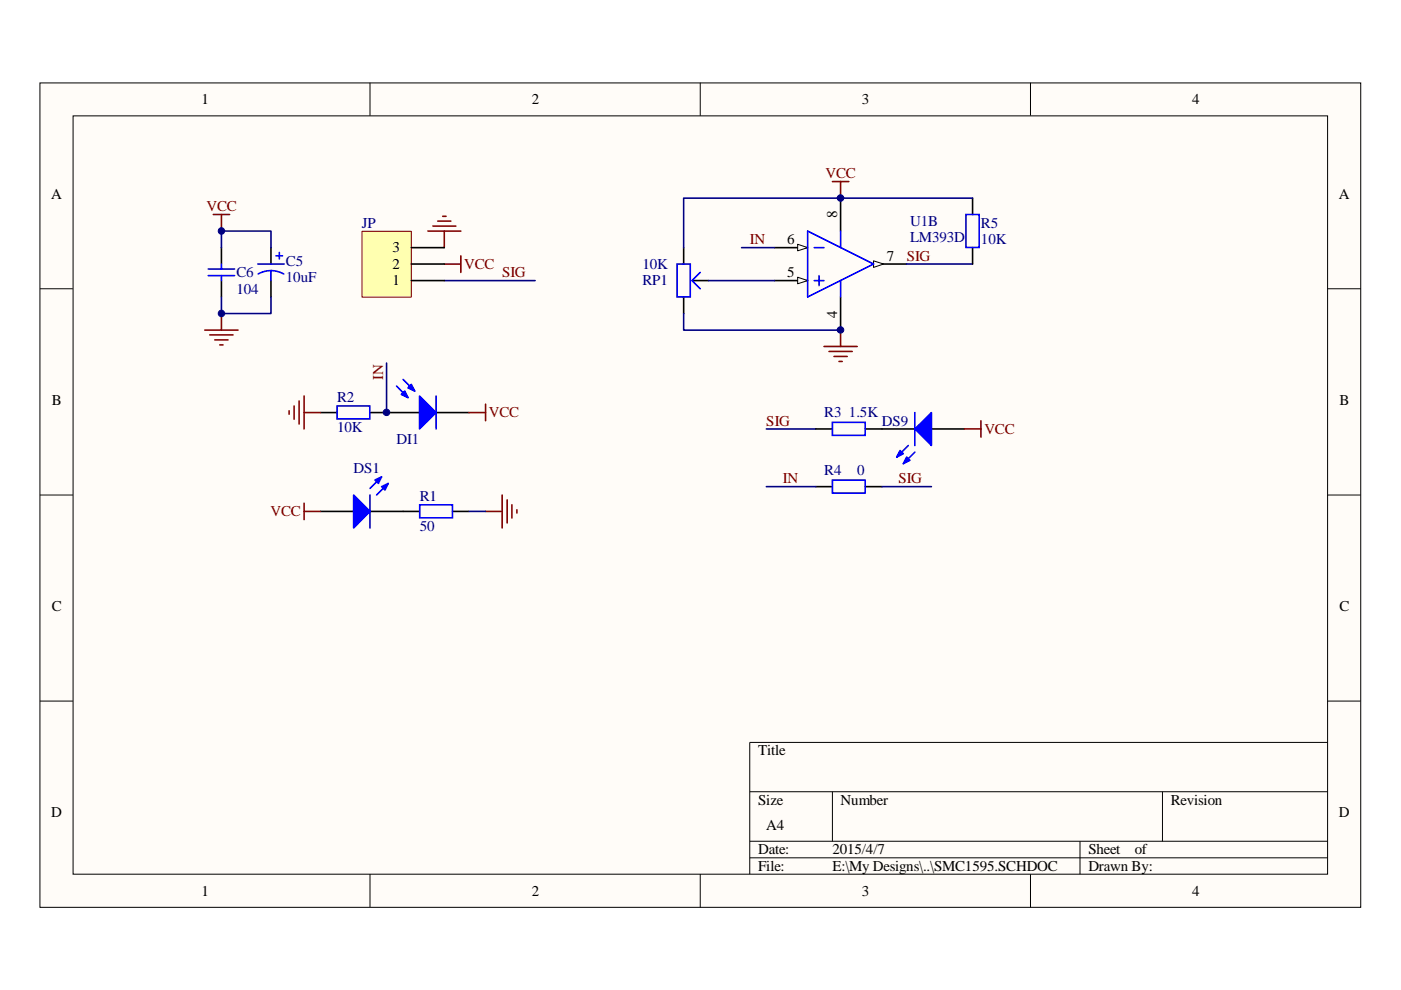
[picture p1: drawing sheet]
<svg xmlns="http://www.w3.org/2000/svg" width="297mm" height="210mm" viewBox="0 0 297 210" stroke-linecap="round" stroke-linejoin="round" font-family="sans-serif">
<path d="M8.5 17.6h280v174.8h-280z" fill="#fffcf8"/>
<path d="M8.5 17.6h280v174.8h-280z" fill="none" stroke="#000" stroke-width=".21"/>
<path d="M15.5 24.6h266v160.7h-266z" fill="#fffcf8"/>
<g fill="none" stroke="#000" stroke-width=".21">
<path d="M78.4 17.5v7M148.5 17.5v7M218.5 17.5v7M15.5 24.6h266v160.7h-266zM8.5 61.2h7M281.5 61.2h7M8.5 105h7M281.5 105h7M8.5 148.6h7M281.5 148.6h7M281.5 157.4h-122.5v27.9M159 167.9h122.5"/>
<path d="M159 178.4h122.5M176.5 167.9v10.5M229 178.4v6.9M246.5 167.9v10.5M78.4 185.3v7.1M148.5 185.3v7.1M159 181.9h122.5M218.5 185.3v7.1"/>
</g>
<g fill="none" stroke="#000" stroke-width=".34">
<path d="M164.2 59.5h7M178.2 42v7M178.2 63v7M67.9 87.5h3.6M78.4 87.5h10.5M92.5 87.5h6.9M173 90.9h3.5M183.5 90.9h10.5M197.5 90.9h7M67.9 108.4h7.1M78.4 108.4h10.5M96 108.4h3.4"/>
<path d="M173 103.2h3.5M183.5 103.2h3.5"/>
</g>
<g fill="#00f" stroke="#00f" stroke-width=".34">
<path d="M75 105l3.4 3.4-3.4 3.5z" fill-rule="evenodd"/>
<path d="M80.9 103.2l1.4-.7-.7 1.4z" fill-rule="evenodd"/>
<path d="M79.5 101.8l1.4-.7-.7 1.4z" fill-rule="evenodd"/>
<path d="M194 90.9l3.5-3.4v7z" fill-rule="evenodd"/>
<path d="M190.8 95.5l.7 .7-1.4 .7z" fill-rule="evenodd"/>
<path d="M192.2 96.9l.7 .7-1.4 .7z" fill-rule="evenodd"/>
<path d="M88.9 84l3.6 3.5-3.6 3.4z" fill-rule="evenodd"/>
<path d="M86.5 82.2l.7-.7 .7 1.4z" fill-rule="evenodd"/>
<path d="M85.1 83.6l.7-.7 .7 1.4z" fill-rule="evenodd"/>
</g>
<g fill="none" stroke="#00f" stroke-width=".34">
<path d="M71.5 86.1h6.9v2.7h-6.9zM84.1 81.8l2.4 2.5M85.5 80.4l2.4 2.5M92.5 84v6.9M176.5 89.5h6.9v2.8h-6.9zM192.6 94.5l-2.5 2.4M194 95.9l-2.5 2.4M194 87.5v7M78.4 105v6.9M80.9 101.1l-2.5 2.5M82.3 102.5l-2.5 2.5M89 107h6.9v2.8h-6.9z"/>
<path d="M176.5 101.8h6.9v2.7h-6.9z"/>
</g>
<g fill="none" stroke="#800000" stroke-width=".34">
<path d="M176.5 38.5h3.5M178.2 38.5v3.5M90.7 49h7M91.8 47.9h4.8M92.8 46.9h2.8M93.9 45.9h.7M94.2 56h3.5M94.2 49v3.5M97.7 54.2v3.6M174.7 73.5h7M175.8 74.5h4.9M176.8 75.6h2.8"/>
<path d="M177.9 76.6h.7M178.2 70v3.5M61.3 87.1v.7M62.4 86.1v2.8M63.4 85v4.9M64.5 84v6.9M64.5 87.5h3.4M204.5 90.9h3.5M208 89.2v3.5"/>
</g>
<path d="M94.2 59.5h19.3M82 77v10.5M162.5 90.9h10.5M162.5 103.2h10.5M187 103.2h10.5" fill="none" stroke="#000080" stroke-width=".34"/>
<path d="M169.1 58.8l2.1 .7-2.1 .7z" fill-rule="evenodd" fill="#fffcf8" stroke="#000" stroke-width=".21"/>
<path d="M164.2 52.5h7" fill="none" stroke="#000" stroke-width=".34"/>
<path d="M169.1 51.8l2.1 .7-2.1 .7z" fill-rule="evenodd" fill="#fffcf8" stroke="#000" stroke-width=".21"/>
<path d="M185.2 56h7" fill="none" stroke="#000" stroke-width=".34"/>
<path d="M185.2 55.3l2.1 .7-2.1 .7z" fill-rule="evenodd" fill="#fffcf8" stroke="#000" stroke-width=".21"/>
<g fill="none" stroke="#00f" stroke-width=".34">
<path d="M44.2 58.4h5.5M44.2 57h5.5M46.9 56v1M46.9 58.4v1.1M54.7 56h5.5M57.4 57.4l1.5 .2 1.3 .5M57.4 57.4l-1.4 .2-1.3 .5M57.4 57.4v2.1M58.5 54.2h1.4M59.2 53.5v1.4M143.6 56h2.7v7h-2.7zM148.5 57.8l-1.8 1.7 1.8 1.7"/>
<path d="M171.2 49l14 7-14 7zM172.6 52.5h2.1M172.6 59.5h2.1M173.7 58.4v2.2M178.2 49v3.5M178.2 59.5v3.5M204.8 45.5h2.8v7h-2.8z"/>
</g>
<path d="M46.9 52.5v-3.5h10.5v3.5M157.2 52.5h7M192.2 56h14M206.2 42h-61.3v10.5M46.9 63v3.5h10.5v-3.5M144.9 66.5v3.5h33.3" fill="none" stroke="#000080" stroke-width=".34"/>
<path d="M46.9 52.5v3.5M46.9 59.5v3.5M57.4 52.5v3.5M57.4 59.5v3.5M144.9 52.5v3.5M146.7 59.5h3.5M206.2 42v3.5M206.2 52.5v3.5M144.9 63v3.5" fill="none" stroke="#000" stroke-width=".34"/>
<g fill="none" stroke="#800000" stroke-width=".34">
<path d="M45.2 45.5h3.5M46.9 45.5v3.5M43.4 70h7.1M44.5 71h4.9M45.6 72.1h2.7M46.6 73.1h.7M46.9 66.5v3.5M99.4 87.5h3.6M103 85.7v3.5M64.5 106.7v3.5M64.5 108.4h3.4M103 108.4h3.5"/>
<path d="M106.5 105v6.9M107.5 106v4.9M108.5 107v2.8M109.6 108.1v.7"/>
</g>
<path d="M76.8 49.1h10.4v13.9h-10.4z" fill="#ffffb0"/>
<path d="M76.8 49h10.4v14h-10.4z" fill="none" stroke="#800000" stroke-width=".21"/>
<path d="M87.2 59.5h7M87.2 56h7M87.2 52.5h7" fill="none" stroke="#000" stroke-width=".34"/>
<path d="M150.2 59.5h14M99.4 108.4h3.6" fill="none" stroke="#000080" stroke-width=".34"/>
<g fill="#000080" stroke="#000080" stroke-width=".21">
<circle cx="46.9" cy="66.4" r=".68"/>
<circle cx="46.9" cy="49" r=".68"/>
<circle cx="81.9" cy="87.4" r=".69"/>
<circle cx="178.2" cy="70" r=".69"/>
<circle cx="178.2" cy="42" r=".69"/>
</g>
<g font-size="3.2">
<text x="42.7" y="22">1</text>
<text x="112.7" y="22">2</text>
<text x="182.7" y="22">3</text>
<text x="252.7" y="22">4</text>
<text x="10.8" y="42.1">A</text>
<text x="177.5" y="46.2" transform="rotate(-90 177.5 46.2)">8</text>
<text x="283.9" y="42.1">A</text>
<text x="83.2" y="53.5">3</text>
<text x="166.9" y="51.8">6</text>
<text x="83.2" y="57">2</text>
<text x="166.9" y="58.8">5</text>
<text x="188" y="55.3">7</text>
<text x="83.2" y="60.5">1</text>
<text x="177.5" y="67.4" transform="rotate(-90 177.5 67.4)">4</text>
<text x="11" y="85.9">B</text>
<text x="284" y="85.9">B</text>
<text x="11" y="129.6">C</text>
<text x="284" y="129.6">C</text>
<text x="160.7" y="160.2">Title</text>
<text x="10.8" y="173.3">D</text>
<text x="160.7" y="170.7">Size</text>
<text x="178.2" y="170.7">Number</text>
<text x="248.2" y="170.7">Revision</text>
<text x="283.9" y="173.3">D</text>
<text x="162.5" y="175.9">A4</text>
<text x="160.7" y="181.2">Date:</text>
<text x="160.7" y="184.6">File:</text>
<text x="176.5" y="181.2">2015/4/7</text>
<text x="176.5" y="184.6">E:\My Designs\..\SMC1595.SCHDOC</text>
<text x="230.8" y="181.2">Sheet</text>
<text x="230.8" y="184.6">Drawn By:</text>
<text x="240.6" y="181.2">of</text>
<text x="42.7" y="189.9">1</text>
<text x="112.7" y="189.9">2</text>
<text x="182.7" y="189.9">3</text>
<text x="252.7" y="189.9">4</text>
</g>
<g font-size="3.2" fill="#800000">
<text x="175" y="37.8">VCC</text>
<text x="43.8" y="44.8">VCC</text>
<text x="159" y="51.8">IN</text>
<text x="98.4" y="57">VCC</text>
<text x="106.5" y="58.8">SIG</text>
<text x="192.2" y="55.3">SIG</text>
<text x="81.2" y="80.5" transform="rotate(-90 81.2 80.5)">IN</text>
<text x="103.7" y="88.5">VCC</text>
<text x="162.5" y="90.2">SIG</text>
<text x="208.7" y="92">VCC</text>
<text x="166" y="102.5">IN</text>
<text x="190.5" y="102.5">SIG</text>
<text x="57.4" y="109.4">VCC</text>
</g>
<g font-size="3.2" fill="#000080">
<text x="193" y="47.9">U1B</text>
<text x="76.7" y="48.3">JP</text>
<text x="193" y="51.4">LM393D</text>
<text x="208" y="48.3">R5</text>
<text x="208" y="51.8">10K</text>
<text x="50.1" y="58.8">C6</text>
<text x="60.6" y="56.3">C5</text>
<text x="60.6" y="59.8">10uF</text>
<text x="136.2" y="57">10K</text>
<text x="50.1" y="62.2">104</text>
<text x="136.2" y="60.5">RP1</text>
<text x="71.5" y="85.3">R2</text>
<text x="174.8" y="88.5">R3</text>
<text x="180" y="88.5">1.5K</text>
<text x="71.5" y="91.6">10K</text>
<text x="84.1" y="94.1">DI1</text>
<text x="187" y="90.2">DS9</text>
<text x="75" y="100.4">DS1</text>
<text x="174.8" y="100.7">R4</text>
<text x="181.7" y="100.7">0</text>
<text x="89" y="106.3">R1</text>
<text x="89" y="112.6">50</text>
</g>
</svg>
